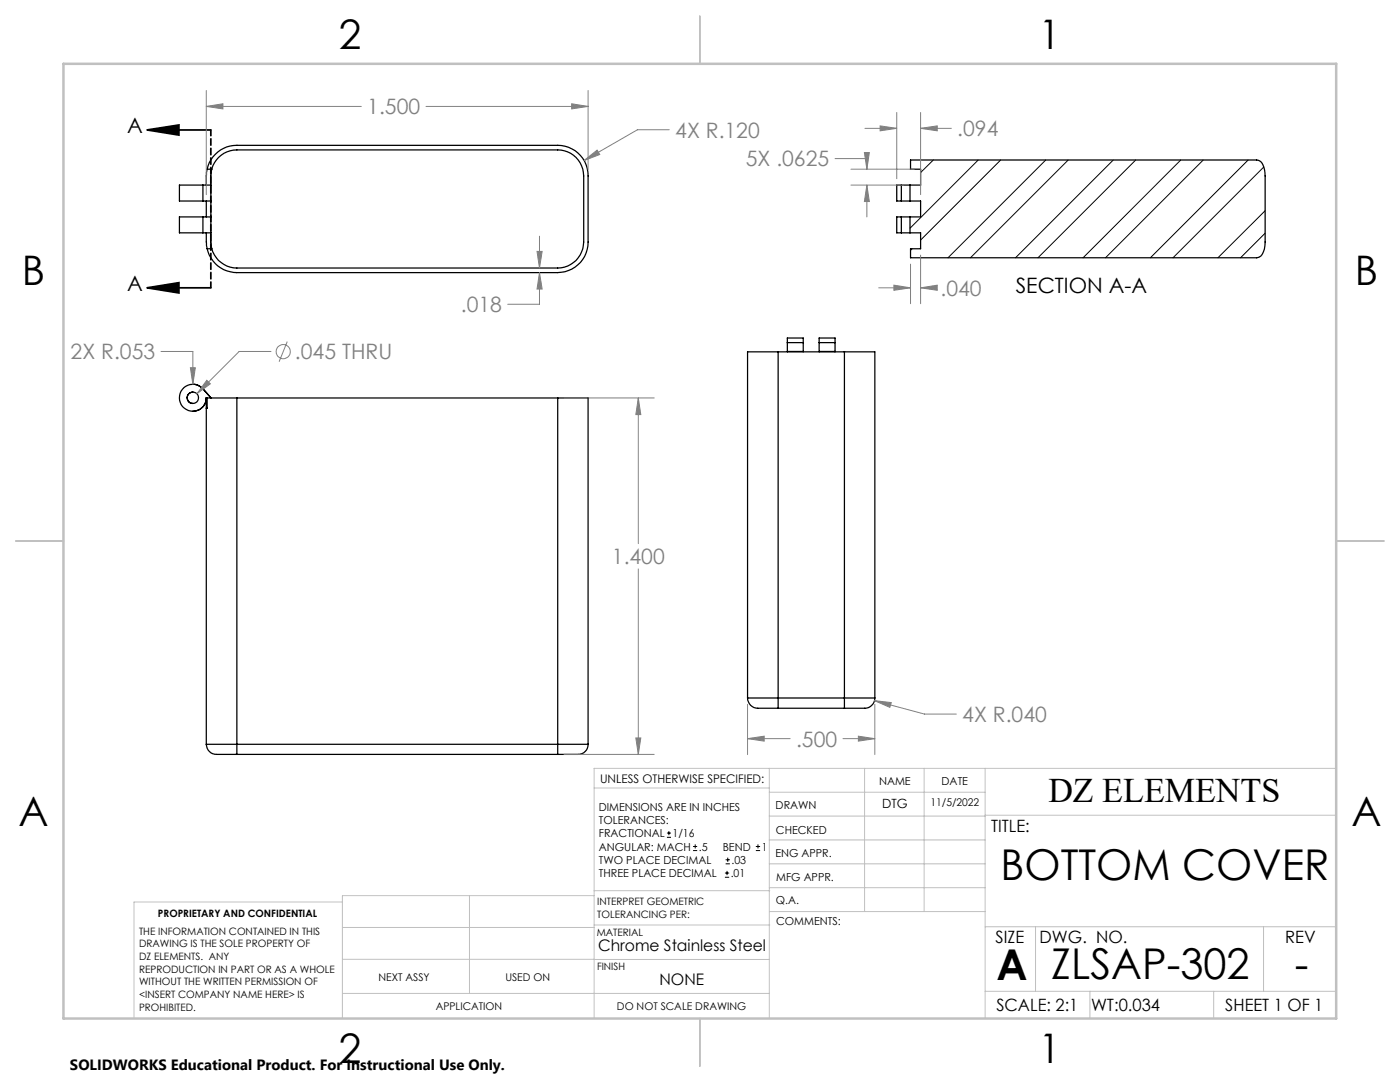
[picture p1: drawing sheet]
<svg xmlns="http://www.w3.org/2000/svg" width="279mm" height="216mm" viewBox="0 0 279 216" stroke-linecap="round" stroke-linejoin="round" font-family="sans-serif">
<g fill="none" stroke="#000" stroke-width=".25">
<path d="M40.5 36.9h-4.7v3.2h4.7M40.5 36.9v3.2M40.5 36.9h1.6M41.3 33.8a6.1 6.1 0 0 1 6-4.8h64a6.1 6.1 0 0 1 6.1 6.1v13.2a6.1 6.1 0 0 1-6.1 6.1h-64a6.1 6.1 0 0 1-6-4.8M41.3 33.8l-.1 .6v2.5M41.3 33.8h1M42.3 33.8a5.2 5.2 0 0 1 5-3.9h64a5.2 5.2 0 0 1 5.2 5.2v13.2a5.2 5.2 0 0 1-5.2 5.2h-64a5.3 5.3 0 0 1-5-3.9M42.3 33.8l-.2 1.1v13.6l.2 1.1M179.9 36.9h3.8v-3.1h-2v-1.9l69.5 .1a3 3 0 0 1 1.3 3.1v13.2l-.3 1.8a1.57 1.57 0 0 1-1.4 1.3h-69.1v-1.8h2v-3.1h-3.8M179.9 36.9h-.9v3.2h.9M179.9 36.9v3.2M181.6 36.9v3.2"/>
<path d="M40.5 43.3h-4.7v3.2h4.7M40.5 43.3v3.2M40.5 46.5h1.6M40.5 43.3h1.6M40.5 40.1h1.6M41.2 46.5v2.5l.1 .6M41.2 40.1v3.2M41.3 49.6h1M179.9 43.3h-.9v3.2h.9M179.9 40.1h3.8v3.2h-3.8M179.9 43.3v3.2M181.6 43.3v3.2"/>
<path d="M38.5 78.2a1.15 1.15 0 0 0-1.1 1.2 1.15 1.15 0 0 0 1.1 1.1M38.5 76.7a2.69 2.69 0 0 1 2 .9M40.5 77.6a2.68 2.68 0 0 0-4.3 .3 2.68 2.68 0 0 0 1.5 4 2.68 2.68 0 0 0 3.5-2.5v69.1M40.5 77.6l1.6 1.8M41.2 79.4h.1M41.2 79.4a2.69 2.69 0 0 1-2.7 2.7M47.3 79.4h-6v2.1h-.1M47.3 79.4v69.1M47.3 79.4h64M111.3 79.4h6.1v69.1M111.3 79.4v69.1M155.3 70.2h-6.1v69.1"/>
<path d="M155.3 70.2v69.1M155.3 70.2h13.2M157.1 68.4v-.9h3.2v.9M157.1 68.4v1.8M157.1 70.1h3.2M157.1 68.4h3.2M160.3 68.4v1.8M163.5 68.4v-.9h3.2v.9M163.5 70.1h3.2M163.5 68.4v1.8M163.5 68.4h3.2M166.7 68.4v1.8"/>
<path d="M168.5 70.2h6.1v69.1M168.5 70.2v69.1M149.2 139.3h6.1M149.2 139.3a2.18 2.18 0 0 0 2.7 2h3.4M155.3 139.3v2M155.3 139.3h13.2M168.5 139.3h6.1M168.5 139.3v2M174.6 139.3a2.16 2.16 0 0 1-2.7 2h-3.4M41.2 148.5h6.1M41.2 148.5a2.18 2.18 0 0 0 2.7 2h3.4v-2M47.1 150.5h64.2"/>
<path d="M47.3 148.5h64M111.3 148.5h6.1M111.3 148.5v2M117.4 148.5a2.14 2.14 0 0 1-2.7 2h-3.4M155.3 141.3h13.2"/>
<circle cx="38.5" cy="79.4" r="1.13"/>
</g>
<g fill="none" stroke="#000" stroke-width=".2">
<path d="M181.8 31.9l-.1 .1M186.3 31.9l-2.6 2.5M195.2 31.9l-13.6 13.6M199.7 31.9l-16 16M208.7 31.9l-19.5 19.5M213.2 31.9l-19.5 19.5M222.2 31.9l-19.5 19.5M226.7 31.9l-19.5 19.5M235.7 31.9l-19.6 19.5M240.1 31.9l-19.5 19.5M249.1 31.9l-19.5 19.5M252.2 33.3l-18.1 18.1"/>
<path d="M182 49.6l-.3 .4M252.5 42.1l-9.4 9.3M252.5 46.5l-4.9 4.9M133.1 167.1h.8M133.1 166.2h.8M133.5 165.8v.9M138.3 169.7h.8M138.3 168.9h.8M138.7 168.5v.8M144.7 175h.8M144.7 174.2h.8M144.8 172.4h.9"/>
<path d="M144.8 171.6h.9M145.1 173.8v.8M145.2 171.1v.9M150.8 169.7h.9M150.8 168.9h.9M151.3 168.5v.8"/>
</g>
<g fill="none" stroke="#808080" stroke-width=".2">
<path d="M41.2 18.1v20.7M117.4 18.1v15.7M41.2 21.2l3.3-.5v1zM41.2 21.2h30.9M85 21.2h32.4M114.1 20.7l3.3 .5-3.3 .5zM116.6 32l2.6-2 .5 .8zM133.6 25.9h-6.4l-10.6 6.1M166.7 31.6h6.3v2.2M169.8 33.8h12.7M169.8 36.9h10.6M172.5 30.4h1l-.5 3.4z"/>
<path d="M172.6 25.6h6.4M173 36.9l.5 3.3h-1zM173 36.9v6.4M175.6 25.1l3.4 .5-3.4 .5zM179 22.4v13.3M183.7 25.6l3.3-.5v1zM183.7 22.4v16.4M183.7 25.6h6.2M107.2 50.2h1l-.5 3.3zM107.7 54.4l.5 3.3h-1zM107.7 54.4v6.3h-6.4M107.7 47.1v6.4"/>
<path d="M175.4 57.4h6.3M178.4 56.9l3.3 .5-3.3 .5zM181.7 52.7v7.9M183.7 57.4l3.3-.5v1zM183.7 50.9v9.7M183.7 57.4h2.8M32.1 70.1h6.4v6.6M38 73.4h1l-.5 3.3zM41.3 75.9l.7 .7-2.7 2zM54.1 70.1h-6.4l-8.4 8.5M57.3 68.2l-1.6 4M112.6 79.4h18"/>
<path d="M127.4 79.4l.5 3.3h-1zM127.4 79.4v29.1M127.4 113.5v37M174.5 139.8l3.4 .4-.3 .9zM174.5 139.8l10 2.7h6.4M112.6 150.5h18M126.9 147.2h1l-.5 3.3zM149.2 147.4l3.3-.5v1zM149.2 140.5v10.1M149.2 147.4h8.5M168.2 147.4h6.4M171.3 146.9l3.3 .5-3.3 .5z"/>
<path d="M174.6 140.5v10.1"/>
<circle cx="56.5" cy="70.2" r="1.4"/>
</g>
<path d="M29.4 25.9l6.3-1v2.1zM29.4 25.9h12.7M29.4 57.4l6.3-1v2.1zM29.4 57.4h12.7" fill="none" stroke="#000" stroke-width=".35"/>
<path d="M42.1 25.9v31.5" fill="none" stroke="#000" stroke-width=".35" stroke-dasharray="1.3 .6" stroke-dashoffset=".1"/>
<g fill="none" stroke="#c0c0c0" stroke-width=".2">
<path d="M118.6 157.2h34.9M153.5 153.3v49.9M153.5 158.1h43.1M172.5 153.3v28.6M184.4 153.3v28.6M196.6 153.3v49.9M266.7 153.3h-148.1v49.9M68.3 180h-41.6v23.2M93.7 178.7v19.5M118.6 178.7h-50.3v24.5M118.6 177.7h35M153.5 167.6h43.1"/>
<path d="M153.5 162.8h43.1M153.5 172.4h43.1M153.5 177.1h43.1M196.6 162.7h70.1M68.3 198.2h85.2M68.3 191.4l85.2 .1M68.3 185.1h50.3M118.6 184.6h35M153.6 181.9h43M196.6 197.8h70.1M196.6 184.9h70.1M206.7 184.9v12.9"/>
<path d="M217.5 197.8v5.4M242.2 197.8v5.4M252.2 184.9v12.9"/>
</g>
<path d="M139.7 3.2v9.5M3.1 107.9h9.6M266.7 107.9h9.5M139.7 203.2v9.6" fill="none" stroke="#c0c0c0" stroke-width=".25"/>
<path d="M12.7 12.7h254v190.5h-254z" fill="none" stroke="#c0c0c0" stroke-width=".5"/>
<path d="M29.4 25.9l6.3-1v2.1zM29.4 57.4l6.3-1v2.1z" fill="#000"/>
<path d="M127.4 79.4l.5 3.3h-1zM126.9 147.2h1l-.5 3.3zM38 73.4l.5 3.3 .5-3.3zM41.3 75.9l-2 2.7 2.7-2zM174.5 139.8l3.1 1.3 .3-.9zM149.2 147.4l3.3-.5v1zM171.3 146.9l3.3 .5-3.3 .5zM116.6 32l3.1-1.2-.5-.8zM107.2 50.2h1l-.5 3.3zM107.7 54.4l.5 3.3h-1zM41.2 21.2l3.3-.5v1zM114.1 20.7l3.3 .5-3.3 .5zM183.7 57.4l3.3-.5v1zM178.4 56.9l3.3 .5-3.3 .5zM172.5 30.4h1l-.5 3.4zM173 36.9l.5 3.3h-1zM175.6 25.1l3.4 .5-3.4 .5zM183.7 25.6l3.3-.5v1z" fill="#808080"/>
<g font-size="8.5">
<text x="199.7" y="175.5">BOTTOM COVER</text>
<text x="198.9" y="195.5">A</text>
<text x="209.8" y="195.4">ZLSAP-302</text>
<text x="258.4" y="195.4">-</text>
</g>
<g font-size="8.1">
<text x="67.6" y="9.7">2</text>
<text x="207.3" y="9.7">1</text>
<text x="4.4" y="57">B</text>
<text x="270.4" y="57">B</text>
<text x="3.7" y="164.9">A</text>
<text x="269.7" y="164.9">A</text>
<text x="67.6" y="212.2">2</text>
<text x="207.3" y="212.2">1</text>
</g>
<text font-size="6.9" x="209.2" y="160.1">DZ ELEMENTS</text>
<g font-size="4.2" fill="#808080">
<text x="73.3" y="22.8">1.500</text>
<text x="134.8" y="27.5">4X R.120</text>
<text x="191" y="27.2">.094</text>
<text x="148.8" y="33.2">5X .0625</text>
<text x="187.7" y="59">.040</text>
<text x="92" y="62.3">.018</text>
<text x="14.1" y="71.7">2X R.053</text>
<text x="58.9" y="71.7">.045 THRU</text>
<text x="122.1" y="112.6">1.400</text>
<text x="158.9" y="149">.500</text>
<text x="192" y="144.1">4X R.040</text>
</g>
<g font-size="4.2">
<text x="25.4" y="26.6">A</text>
<text x="25.4" y="58.1">A</text>
<text x="202.7" y="58.4">SECTION A-A</text>
</g>
<g font-size="3.4">
<text x="197.8" y="166">TITLE:</text>
<text x="198.7" y="188.1">SIZE</text>
<text x="207.5" y="188.1">DWG. NO.</text>
<text x="256.5" y="188.2">REV</text>
<text x="198.8" y="201.7">SCALE: 2:1</text>
<text x="217.7" y="201.8">WT:0.034</text>
<text x="244.5" y="201.7">SHEET 1 OF 1</text>
</g>
<g font-size="3.2">
<text x="119.4" y="189.8">Chrome Stainless Steel</text>
<text x="131.6" y="196.6">NONE</text>
</g>
<text font-size="3" x="14" y="213.5">SOLIDWORKS Educational Product. For Instructional Use Only.</text>
<text font-size="2.5" x="176" y="161.3">DTG</text>
<text font-size="2.4" x="119.8" y="156.2">UNLESS OTHERWISE SPECIFIED:</text>
<g font-size="2.2">
<text x="119.5" y="161.8">DIMENSIONS ARE IN INCHES</text>
<text x="154.8" y="161.4">DRAWN</text>
<text x="175.4" y="156.6">NAME</text>
<text x="187.9" y="156.7">DATE</text>
<text x="119.5" y="164.4">TOLERANCES:</text>
<text x="119.5" y="167.1">FRACTIONAL</text>
<text x="134.2" y="167.1">1/16</text>
<text x="154.9" y="166.3">CHECKED</text>
<text x="119.5" y="172.4">TWO PLACE DECIMAL</text>
<text x="119.5" y="169.7">ANGULAR: MACH</text>
<text x="139.5" y="169.7">.5</text>
<text x="144.2" y="169.7">BEND</text>
<text x="146" y="172.4">.03</text>
<text x="152" y="169.7">1</text>
<text x="154.8" y="171">ENG APPR.</text>
<text x="119.5" y="175">THREE PLACE DECIMAL</text>
<text x="145.8" y="175">.01</text>
<text x="154.9" y="175.7">MFG APPR.</text>
<text x="154.9" y="180.4">Q.A.</text>
<text x="154.9" y="184.6">COMMENTS:</text>
</g>
<g font-size="2.1">
<text x="185.7" y="160.7">11/5/2022</text>
<text x="75.5" y="195.7">NEXT ASSY</text>
<text x="100.9" y="195.7">USED ON</text>
<text x="86.9" y="201.5">APPLICATION</text>
<text x="123.1" y="201.6">DO NOT SCALE DRAWING</text>
</g>
<g font-size="2">
<text x="31.5" y="182.9">PROPRIETARY AND CONFIDENTIAL</text>
<text x="119.2" y="180.6">INTERPRET GEOMETRIC</text>
<text x="119.2" y="183.1">TOLERANCING PER:</text>
<text x="27.8" y="186.5">THE INFORMATION CONTAINED IN THIS</text>
<text x="27.8" y="189">DRAWING IS THE SOLE PROPERTY OF</text>
<text x="27.8" y="191.6">DZ ELEMENTS. ANY</text>
<text x="119.1" y="186.7">MATERIAL</text>
<text x="27.8" y="194.1">REPRODUCTION IN PART OR AS A WHOLE</text>
<text x="27.8" y="196.6">WITHOUT THE WRITTEN PERMISSION OF</text>
<text x="119.1" y="193.5">FINISH</text>
<text x="27.8" y="199.1">&lt;INSERT COMPANY NAME HERE&gt; IS</text>
<text x="27.8" y="201.7">PROHIBITED.</text>
</g>
</svg>
